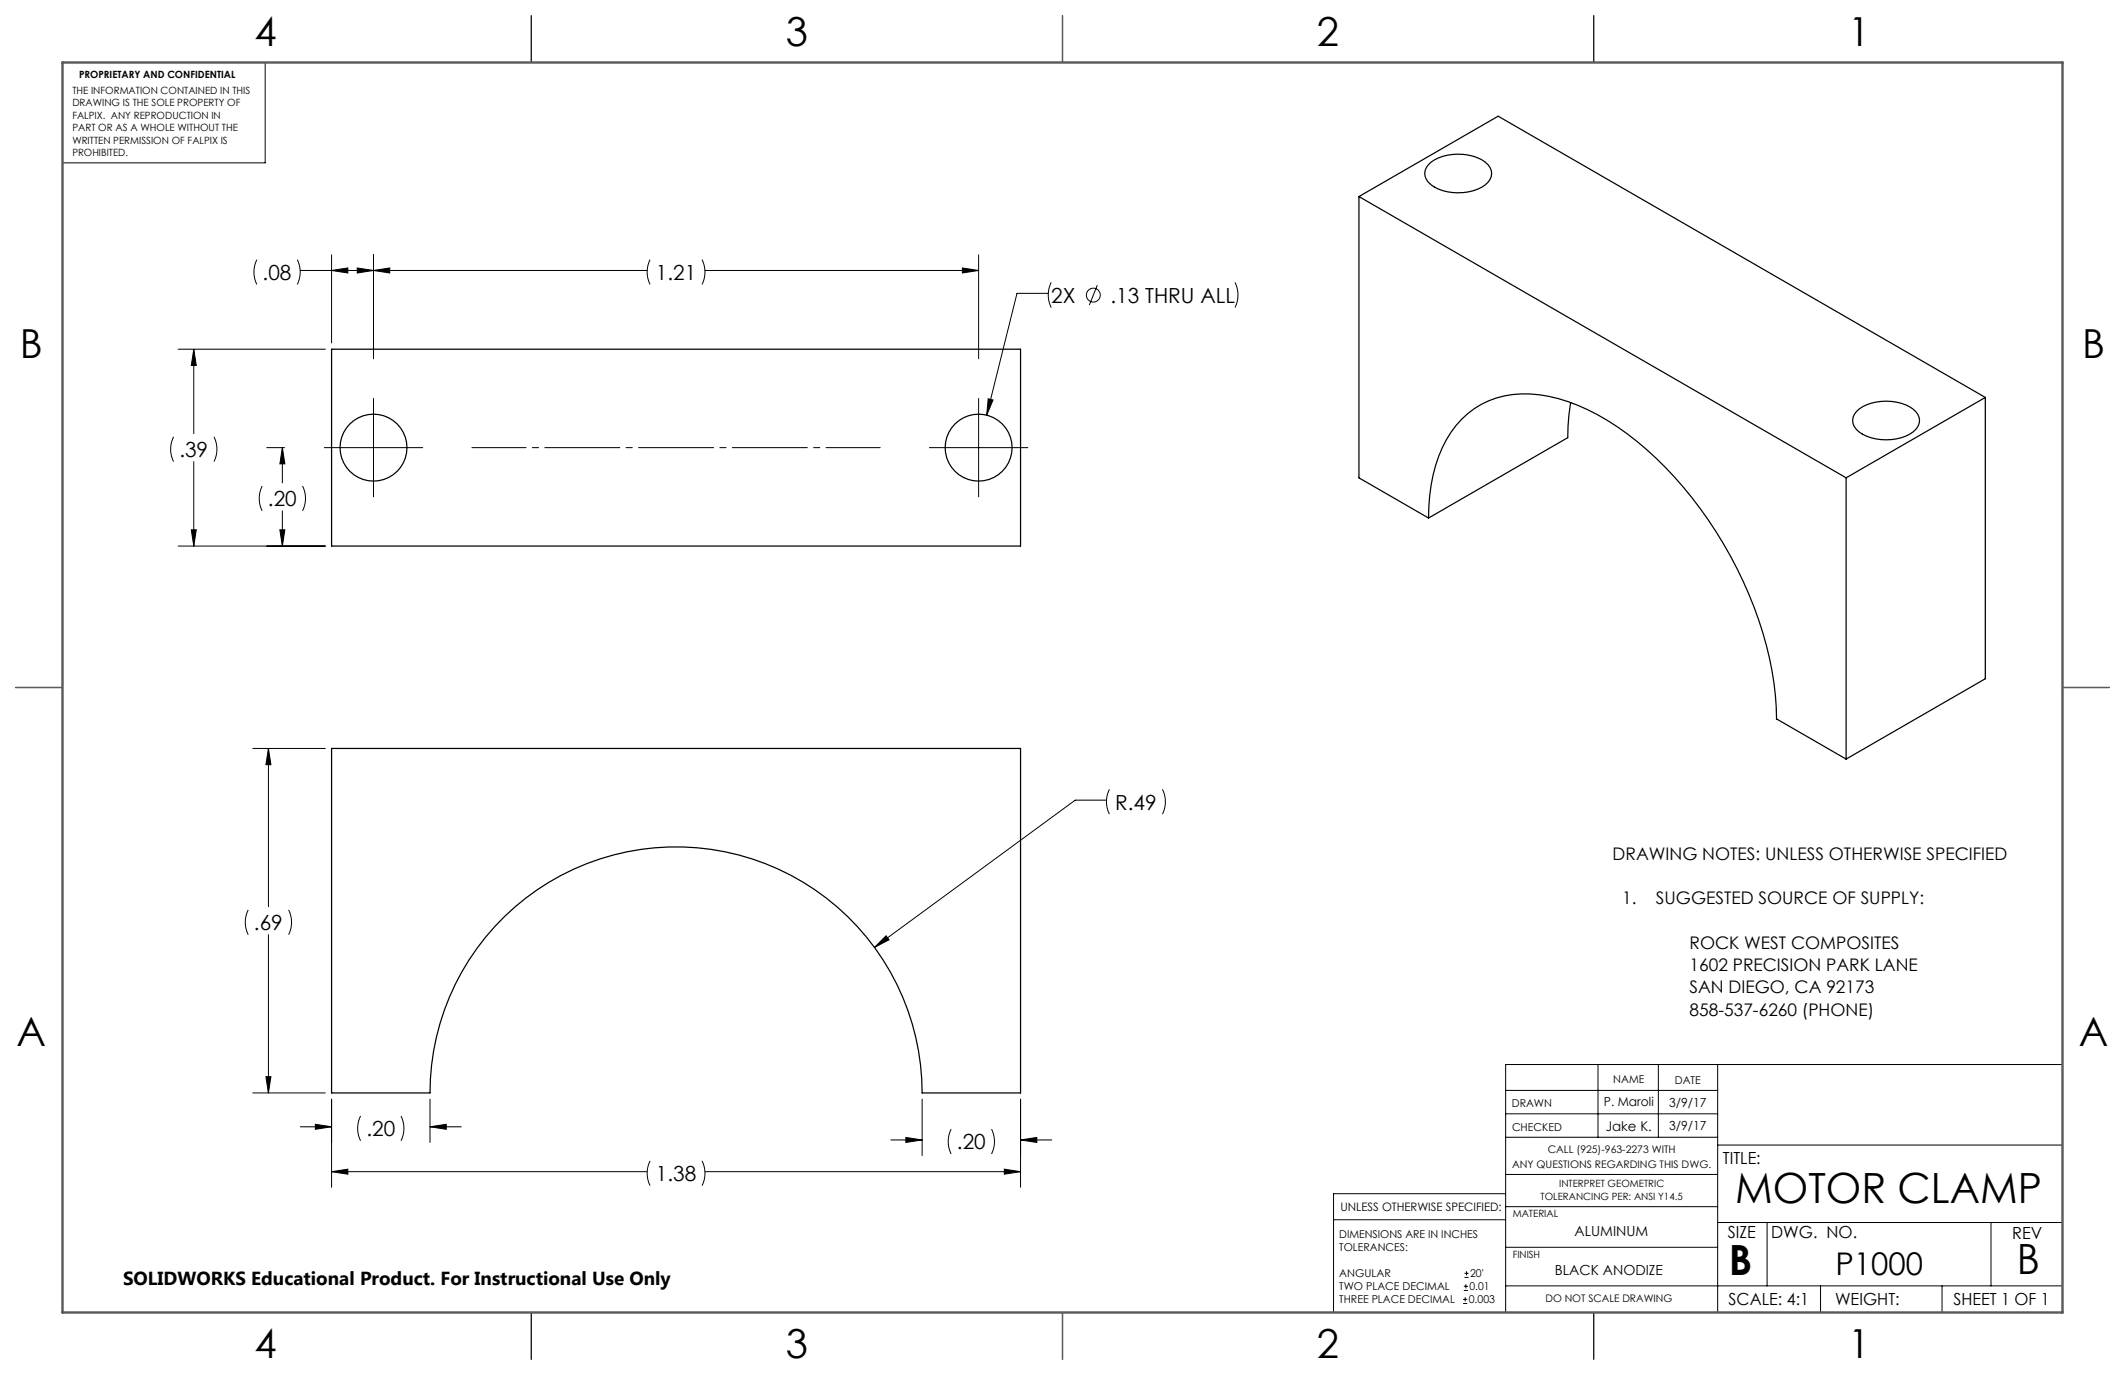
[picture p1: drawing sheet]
<svg xmlns="http://www.w3.org/2000/svg" width="432mm" height="279mm" viewBox="0 0 432 279" stroke-linecap="round" stroke-linejoin="round" font-family="sans-serif">
<g fill="none" stroke="#000" stroke-width=".2">
<path d="M53.9 12.7v20.4h-41.2M52.2 52.8a5.6 5.6 0 0 0 0 5M60.4 52.8a5.6 5.6 0 0 1 0 5M61 55h70.5M67.4 51.8v17.9M67.4 55l3.3-.5v1zM72.6 54.5l3.3 .5-3.3 .5zM75.9 51.8v21.1M75.9 55l3.3-.5v1zM132.1 52.8a5.6 5.6 0 0 0 0 5M142.7 52.8a5.6 5.6 0 0 1 0 5M143.2 55h55.7"/>
<path d="M195.6 54.5l3.3 .5-3.3 .5zM198.9 51.8v21.1M213 59.6h-6.3l-6.2 24.8M213.6 57.4a5.7 5.7 0 0 0 0 5.1M223 58l-1.6 4M251 57.4a5.7 5.7 0 0 1 0 5.1M36.2 71h29.9M39.4 71v17.1M39.4 71l.5 3.3h-1zM35.3 88.8a5.6 5.6 0 0 0 0 5M39.4 93.8v17.2M43.5 88.8a5.6 5.6 0 0 1 0 5"/>
<path d="M53.3 98.8a5.6 5.6 0 0 0 0 5M54.2 91h3.6M57.4 91l.5 3.3h-1zM57.4 91v7.1M61.5 98.8a5.6 5.6 0 0 1 0 5M65.9 91h20M75.9 81v20M188.9 91h20M198.9 81v20M200.8 81l1 .3-1.3 3.1zM36.2 111h29.9M38.9 107.7h1l-.5 3.3z"/>
<path d="M56.9 107.7h1l-.5 3.3zM57.4 103.8v7.2M51.4 152.1h14.7M54.5 152.1l.6 3.3h-1.1zM54.5 152.1v32.1M224.8 162.6h-6.3l-40.8 29.9M225.4 160.4a5.6 5.6 0 0 0 0 5M236.2 160.4a5.6 5.6 0 0 1 0 5M50.4 184.9a5.6 5.6 0 0 0 0 5M54.5 189.9v32.2M58.6 184.9a5.6 5.6 0 0 1 0 5M180.1 190.1l.6 .9-3 1.5z"/>
<path d="M54 218.8h1.1l-.6 3.3zM324.7 216.3v14.8M337 216.3v14.8M349 216.3v50.4M419.1 216.3h-113.2v50.4M51.4 222.1h14.7M61 229h6.4M64.1 228.5l3.3 .5-3.3 .5zM67.4 223.4v17.9M67.4 238.1h64.1M67.4 238.1l3.3-.5v1zM73.3 226.8a5.6 5.6 0 0 0 0 5"/>
<path d="M81.5 226.8a5.6 5.6 0 0 1 0 5M87.4 223.4v8.7M87.4 229h6.3M87.4 229l3.3-.5v1zM132.1 235.9a5.6 5.6 0 0 0 0 5M142.7 235.9a5.6 5.6 0 0 1 0 5M143.2 238.1h64.2M181 231.6h6.4M184.1 231.1l3.3 .5-3.3 .5zM187.4 223.4v11.4M193.3 229.4a5.6 5.6 0 0 0 0 5.1M201.5 229.4a5.6 5.6 0 0 1 0 5.1"/>
<path d="M204.1 237.6l3.3 .5-3.3 .5zM207.4 223.4v17.9M207.4 231.6h6.3M207.4 231.6l3.3-.5v1zM305.9 231.1h43.1M305.9 226.3h43.1M305.9 221.6h43.1M305.9 238.6h43.1M349 232.7h70.1M271 247.9h34.9M297.6 259.6h.8M297.6 258.7h.8"/>
<path d="M298 258.3v.9M305.9 242.6h-34.9v24.1M305.9 253.4h43.1M305.9 245.2h43.1M349 248.4h70.1M359.1 248.4v12.9M404.6 248.4v12.9M297.3 264.9h.8M297.3 264h.8M297.4 262.2h.9M297.4 261.4h.9M297.7 263.6v.9"/>
<path d="M297.9 261v.8M305.9 261.3h113.2M369.9 261.3v5.4M394.6 261.3v5.4"/>
<circle cx="222.2" cy="60" r="1.41"/>
</g>
<path d="M95.9 91h83" fill="none" stroke="#000" stroke-width=".2" stroke-dasharray="15.2 1.3 1.3 1.3" stroke-dashoffset="4.2"/>
<g fill="none" stroke="#000" stroke-width=".25">
<path d="M107.9 3.2v9.5M215.9 3.2v9.5M323.8 3.2v9.5M276.1 39.9l99 57.2M276.1 39.9l28.3-16.3 99 57.2M276.1 39.9v57.2l14.2 8.2M290.2 33.5a9.1 9.1 0 0 1 8.2-2 5.7 5.7 0 0 1 4.6 3.1 3.1 3.1 0 0 1-1.9 3.4 10.4 10.4 0 0 1-10.3-.4 2.66 2.66 0 0 1-.6-4.1zM67.4 71h140v40h-140zM319.2 81.8a40.4 40.4 0 0 0-.6 7.1l-28.3 16.4M375.1 97.1v57.1M377.2 83.7a9.1 9.1 0 0 1 8.2-2 5.7 5.7 0 0 1 4.6 3.1 3.1 3.1 0 0 1-1.9 3.4 10.4 10.4 0 0 1-10.4-.4 2.66 2.66 0 0 1-.5-4.1zM403.4 80.8v57.1l-28.3 16.3"/>
<path d="M403.4 80.8l-28.3 16.3M290.3 105.3a31.4 31.4 0 0 1 4.6-17.5 17.9 17.9 0 0 1 17.9-7.6 40.9 40.9 0 0 1 19.9 9.5 81.6 81.6 0 0 1 27.8 49.1l.4 4.9 .1 2.4 14.1 8.1M3.2 139.7h9.5M419.1 139.7h9.5M67.4 152.1h140v70h-20a50 50 0 0 0-50-50 50 50 0 0 0-50 50h-20zM107.9 266.7v9.5M215.9 266.7v9.5M323.8 266.7v9.5"/>
<circle cx="75.9" cy="91" r="6.8"/>
<circle cx="198.9" cy="91" r="6.8"/>
</g>
<path d="M215.9 3.2v9.5M3.2 139.7h9.5M419.1 139.7h9.5M215.9 266.7v9.5" fill="none" stroke="#5c5c5c" stroke-width=".25"/>
<path d="M12.7 12.7h406.4v254h-406.4z" fill="none" stroke="#5c5c5c" stroke-width=".5"/>
<path d="M54 218.8h1.1l-.6 3.3zM54.5 152.1l.6 3.3h-1.1zM67.4 238.1l3.3-.5v1zM204.1 237.6l3.3 .5-3.3 .5zM180.1 190.1l-2.4 2.4 3-1.5zM64.1 228.5l3.3 .5-3.3 .5zM87.4 229l3.3-.5v1zM207.4 231.6l3.3-.5v1zM184.1 231.1l3.3 .5-3.3 .5zM75.9 55l3.3-.5v1zM195.6 54.5l3.3 .5-3.3 .5zM39.4 71l.5 3.3h-1zM38.9 107.7h1l-.5 3.3zM57.4 91l.5 3.3h-1zM56.9 107.7h1l-.5 3.3zM200.8 81l-.3 3.4 1.3-3.1zM72.6 54.5l3.3 .5-3.3 .5zM67.4 55l3.3-.5v1z" fill="#000"/>
<g font-size="8.5">
<text x="352.6" y="244.4">MOTOR CLAMP</text>
<text x="351.3" y="259">B</text>
<text x="409.8" y="258.9">B</text>
</g>
<g font-size="8.1">
<text x="51.7" y="9.3">4</text>
<text x="159.7" y="9.3">3</text>
<text x="267.6" y="9.3">2</text>
<text x="375.6" y="9.3">1</text>
<text x="4" y="72.8">B</text>
<text x="423.1" y="72.8">B</text>
<text x="3.3" y="212.5">A</text>
<text x="422.4" y="212.5">A</text>
<text x="51.7" y="276">4</text>
<text x="159.7" y="276">3</text>
<text x="267.6" y="276">2</text>
<text x="375.6" y="276">1</text>
</g>
<text font-size="6.3" x="372.9" y="259.1">P1000</text>
<g font-size="4.2">
<text x="53.4" y="56.9">.08</text>
<text x="133.3" y="56.9">1.21</text>
<text x="213.6" y="61.5">2X</text>
<text x="225.7" y="61.5">.13 THRU ALL</text>
<text x="36.4" y="92.9">.39</text>
<text x="54.4" y="102.9">.20</text>
<text x="226.6" y="164.5">R.49</text>
<text x="51.6" y="189">.69</text>
<text x="74.4" y="230.9">.20</text>
<text x="194.4" y="233.6">.20</text>
<text x="133.3" y="240">1.38</text>
</g>
<text font-size="3.8" x="25" y="261.1">SOLIDWORKS Educational Product. For Instructional Use Only</text>
<g font-size="3.5">
<text x="327.7" y="174.7">DRAWING NOTES: UNLESS OTHERWISE SPECIFIED</text>
<text x="329.6" y="183.7">1.</text>
<text x="336.5" y="183.7">SUGGESTED SOURCE OF SUPPLY:</text>
<text x="343.3" y="197.3">1602 PRECISION PARK LANE</text>
<text x="343.3" y="192.8">ROCK WEST COMPOSITES</text>
<text x="343.3" y="201.9">SAN DIEGO, CA 92173</text>
<text x="343.3" y="206.4">858-537-6260 (PHONE)</text>
</g>
<g font-size="3.4">
<text x="350.1" y="236.5">TITLE:</text>
<text x="351.1" y="251.6">SIZE</text>
<text x="359.9" y="251.6">DWG. NO.</text>
<text x="408.9" y="251.7">REV</text>
<text x="351.2" y="265.2">SCALE: 4:1</text>
<text x="372.9" y="265.2">WEIGHT:</text>
<text x="396.9" y="265.2">SHEET 1 OF 1</text>
</g>
<g font-size="2.8">
<text x="319.9" y="251.1">ALUMINUM</text>
<text x="315.9" y="259.1">BLACK ANODIZE</text>
</g>
<text font-size="2.7" x="326.3" y="229.7">Jake K.</text>
<g font-size="2.5">
<text x="325.9" y="224.8">P. Maroli</text>
<text x="339.2" y="224.9">3/9/17</text>
<text x="339.2" y="229.7">3/9/17</text>
</g>
<text font-size="2.4" x="272.4" y="246">UNLESS OTHERWISE SPECIFIED:</text>
<g font-size="2.2">
<text x="327.8" y="220.1">NAME</text>
<text x="340.3" y="220.2">DATE</text>
<text x="307.2" y="224.9">DRAWN</text>
<text x="307.3" y="229.8">CHECKED</text>
<text x="272.1" y="251.6">DIMENSIONS ARE IN INCHES</text>
<text x="272.1" y="254.3">TOLERANCES:</text>
<text x="272.1" y="259.6">ANGULAR</text>
<text x="272.1" y="262.2">TWO PLACE DECIMAL</text>
<text x="298.6" y="262.2">0.01</text>
<text x="298.7" y="259.6">20'</text>
<text x="272.1" y="264.9">THREE PLACE DECIMAL</text>
<text x="298.4" y="264.9">0.003</text>
</g>
<g font-size="2.1">
<text x="307.3" y="237.3">ANY QUESTIONS REGARDING THIS DWG.</text>
<text x="314.5" y="234.2">CALL (925)-963-2273 WITH</text>
<text x="314" y="264.6">DO NOT SCALE DRAWING</text>
</g>
<g font-size="2">
<text x="16.1" y="15.9">PROPRIETARY AND CONFIDENTIAL</text>
<text x="14.7" y="19.1">THE INFORMATION CONTAINED IN THIS</text>
<text x="14.7" y="21.6">DRAWING IS THE SOLE PROPERTY OF</text>
<text x="14.7" y="24.1">FALPIX. ANY REPRODUCTION IN</text>
<text x="14.7" y="26.6">PART OR AS A WHOLE WITHOUT THE</text>
<text x="14.7" y="29.2">WRITTEN PERMISSION OF FALPIX IS</text>
<text x="14.7" y="31.7">PROHIBITED.</text>
<text x="313" y="243.8">TOLERANCING PER: ANSI Y14.5</text>
<text x="316.8" y="241.3">INTERPRET GEOMETRIC</text>
<text x="307.4" y="247.3">MATERIAL</text>
<text x="307.4" y="255.6">FINISH</text>
</g>
</svg>
